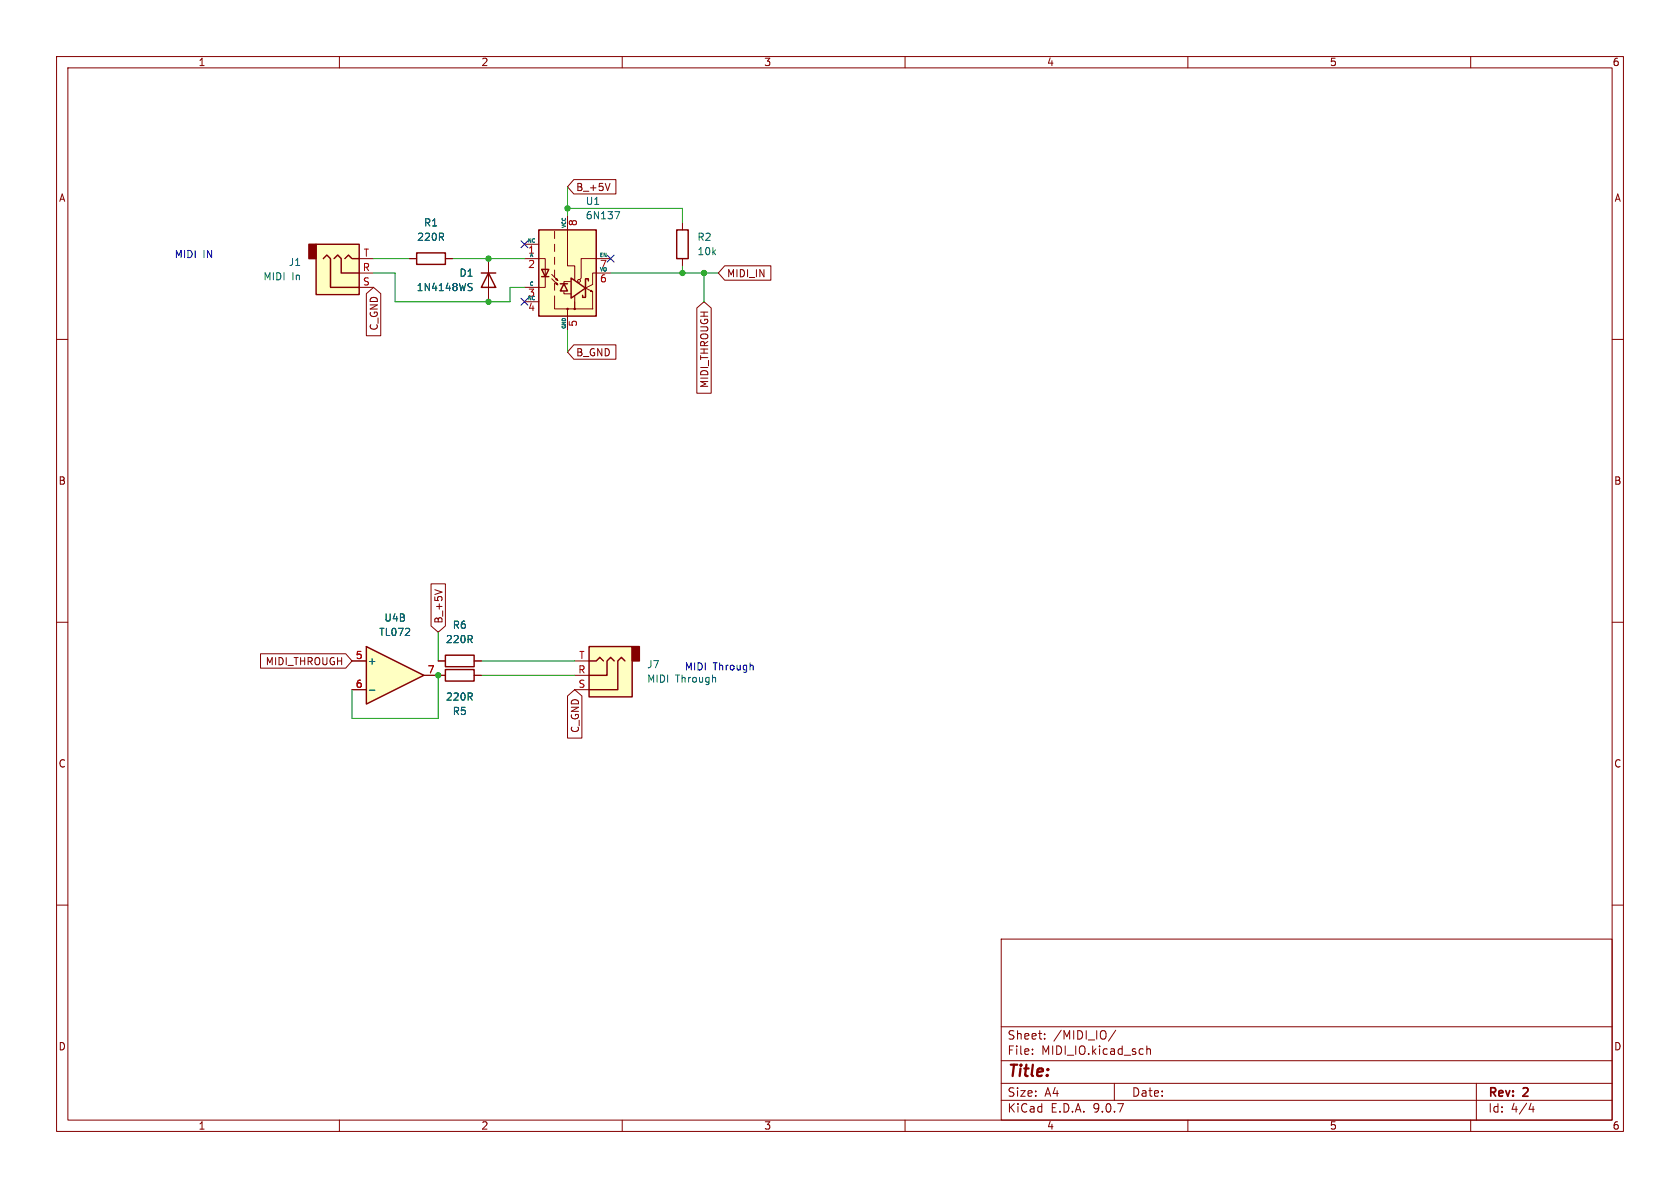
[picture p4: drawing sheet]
<svg xmlns="http://www.w3.org/2000/svg" width="297mm" height="210mm" viewBox="0 0 297 210" stroke-linecap="round" stroke-linejoin="round" font-family="sans-serif">
<g fill="none" stroke="#840000" stroke-width=".18">
<path d="M10 10h277v190h-277zM12 12h273v186h-273zM60 10v2M110 10v2M160 10v2M210 10v2M260 10v2M10 60h2M285 60h2M10 110h2M77.5 119.4h1.2M83.8 119.4h1.3"/>
<path d="M285 110h2M10 160h2M177 166h108v32h-108zM285 160h2M60 198v2M110 198v2M160 198v2M177 194.5h108M177 191.5h108M177 187.5h108M177 181.5h108M182.5 186.3v.1"/>
<path d="M182.5 185.5v.1M184.7 183.6v.1M184.7 182.8v.1M197 191.5v3M197.2 182.1l-1.2 2M202.7 184.9v1.5M202.7 185.5l.3-.1 .3 .1 .1 .9M210 198v2M260 198v2M261 191.5v6.5M270.7 195l-.4 1.1h.9M271 195.6v1"/>
</g>
<path d="M78.7 118.4h5.1v2h-5.1z" fill="none" stroke="#840000" stroke-width=".25"/>
<path d="M64.8 114.3l10.1 5.1-10.1 5.1z" fill="#ffffc2"/>
<path d="M73.7 44.7h5v2h-5zM85.1 48.3h2.5M86.4 48.3l1.2 2.5h-2.5zM119.6 40.6h2.1v5.1h-2.1zM64.8 114.3l10.1 5.1-10.1 5.1zM78.7 115.8h5.1v2.1h-5.1z" fill="none" stroke="#840000" stroke-width=".25"/>
<path d="M120.6 39.4v1.2M72.4 45.7h1.3M78.7 45.7h1.3M86.4 45.7v7.6M120.6 45.7v1.3M62.2 116.8h2.6M74.9 119.4h2.6M77.5 116.8h1.2M83.8 116.8h1.3M62.2 121.9h2.6" fill="none" stroke="#840000" stroke-width=".18"/>
<path d="M83 50.7l.3 .1 .2 .3-.3 .3h-.3M83 50.1l.5 .1M65.3 122h1" fill="none" stroke="#006464" stroke-width=".18"/>
<path d="M104.1 114.3h7.7v8.9h-7.7z" fill="#ffffc2"/>
<path d="M111.8 114.3h1.2v2.5h-1.2z" fill="#840000" stroke="#840000" stroke-width=".25"/>
<path d="M104.1 114.3h7.7v8.9h-7.7zM104.1 116.8h1.3l.6-.6 .7 .6M108.6 116.8l-.7-.6-.6 .6v2.6h-3.2M110.5 116.8l-.6-.6-.7 .6v5.1h-5.1" fill="none" stroke="#840000" stroke-width=".25"/>
<path d="M101.6 119.4h2.5M101.6 116.8h2.5M101.6 121.9h2.5" fill="none" stroke="#840000" stroke-width=".18"/>
<path d="M126.4 119.8l.1 .8" fill="none" stroke="#006464" stroke-width=".18"/>
<path d="M55.9 43.2h7.6v8.9h-7.6z" fill="#ffffc2"/>
<path d="M54.6 43.2h1.3v2.5h-1.3z" fill="#840000" stroke="#840000" stroke-width=".25"/>
<path d="M55.9 43.2h7.6v8.9h-7.6zM57.1 45.7l.7-.6 .6 .6v5.1h5.1M59.1 45.7l.6-.6 .6 .6v2.6h3.2M61 45.7l.6-.6 .6 .6h1.3" fill="none" stroke="#840000" stroke-width=".25"/>
<path d="M63.5 50.8h2.5M63.5 48.3h2.5M63.5 45.7h2.5" fill="none" stroke="#840000" stroke-width=".18"/>
<path d="M95.2 40.6h10.2v15.3h-10.2z" fill="#ffffc2"/>
<g fill="none" stroke="#840000" stroke-width=".18">
<path d="M100.3 38.1v8.9h1.3v2.5M101.4 31.7h7.5v2.6h-7.5l-1.1-1.3zM107.8 32.4l-.4 1.3M64.8 51.9l1.2-1.1 1.3 1.1v7.5h-2.5zM72.4 45.7h1.3M78.7 45.7h1.3M86.4 45.7v2.6M86.4 50.8v2.5M92.7 45.7h3.7v5.1h-3.7M92.7 43.2h2.5M92.7 53.3h2.5M97.5 48.5l1.1 1.1-.3-.2 .1-.2 .2 .4"/>
<path d="M97.5 49.3l1.1 1.1-.3-.2 .1-.2 .2 .4M98 52.3v2.3h2.3M98 40.9v1.3M98 43.2v1.3M98 45.5v1.2M98 47.8v1.2M98 50v1.3M99.7 51.6v.3h1.3M100.8 49.8h-1.1v.4M101.6 53.3v1.3h-1.3v3.8M107.9 48.3h-3.1v2l-1.3 .6 1.3 .7v3h-3.2v-2.3M107.9 45.7h-5.2v3.4l-.2 .3"/>
<path d="M123.2 54.5l1.3-1.2 1.2 1.2v15h-2.5zM128.1 47h8.2v2.5h-8.2l-1.1-1.2zM101.4 61h7.5v2.5h-7.5l-1.1-1.3zM46.1 115.6h15l1.1 1.2-1.1 1.3h-15zM62.2 116.8h2.6M74.9 119.4h3.8M76.2 103.2h2.5v7.4l-1.2 1.2-1.3-1.2zM76.9 104.2l1.2 .5M77.5 116.8h1.2M83.8 116.8h1.3M83.8 119.4h1.3M62.2 121.9h2.6"/>
<path d="M100.3 123l1.3-1.1 1.3 1.1v7.5h-2.6z"/>
<circle cx="102.4" cy="49.7" r=".25"/>
</g>
<path d="M95.2 40.6h10.2v15.3h-10.2zM95.8 47.6h1.2l-.6 1.3zM95.8 48.9h1.2M99.1 50.2h1.2M99.7 50.2l.6 1.2h-1.2zM101 49.1l2.5 1.8-2.5 1.8zM103.5 50.9v1.7h-.5v-.4M104 49.7v-.4h-.5v1.6" fill="none" stroke="#840000" stroke-width=".25"/>
<g fill="#840000" stroke="#840000" stroke-width=".18">
<path d="M104.5 51.3l.3 .3-.4-.1z"/>
<circle cx="100.3" cy="54.6" r=".13"/>
<circle cx="101.6" cy="54.6" r=".13"/>
</g>
<path d="M108.7 37.4h.8l-.5 1.3M83 50.7l.3 .1 .2 .3-.3 .3h-.3M83 50.1l.5 .1M65.3 122h1" fill="none" stroke="#006464" stroke-width=".18"/>
<g fill="none" stroke="#009600" stroke-width=".18">
<path d="M100.3 33v5.1M100.3 36.8h20.3v2.6M66 48.3h3.8v5h20.4v-2.5h2.5M66 45.7h6.4M80 45.7h12.7M100.3 58.4v3.8M107.9 48.3h19.1M120.6 47v1.3M124.5 48.3v5M77.5 111.8v5M77.5 119.4v7.6h-15.3v-5.1M85.1 116.8h16.5"/>
<path d="M85.1 119.4h16.5"/>
</g>
<path d="M92.1 42.6l1.2 1.2M92.1 52.7l1.2 1.2M93.3 42.6l-1.2 1.2M93.3 52.7l-1.2 1.2M107.3 45.1l1.3 1.2M108.6 45.1l-1.3 1.2" fill="none" stroke="#000084" stroke-width=".18"/>
<path d="M133.1 117.7l.1 .7" fill="none" stroke="#0000c2" stroke-width=".18"/>
<g fill="#009600" stroke="#009600" stroke-width=".18">
<circle cx="86.4" cy="45.7" r=".46"/>
<circle cx="86.4" cy="53.3" r=".46"/>
<circle cx="120.6" cy="48.3" r=".46"/>
<circle cx="124.5" cy="48.3" r=".46"/>
<circle cx="100.3" cy="36.8" r=".46"/>
<circle cx="77.5" cy="119.4" r=".46"/>
</g>
<text font-size="2.8" fill="#840000" x="178" y="190.9">Title:</text>
<g font-size="2.1" fill="#840000">
<text x="178" y="184">Sheet:</text>
<text x="186.2" y="184">/MIDI_IO/</text>
<text x="178" y="186.7">File:</text>
<text x="184.1" y="186.7">MIDI_IO.kicad_sch</text>
<text x="178" y="196.9">KiCad</text>
<text x="178" y="194.1">Size:</text>
<text x="184.7" y="194.1">A4</text>
<text x="185.7" y="196.9">E.D.A.</text>
<text x="193.3" y="196.9">9.0.7</text>
<text x="200" y="194.1">Date:</text>
<text x="263" y="194.3">Rev:</text>
<text x="263" y="196.9">Id:</text>
<text x="267.1" y="196.9">4/4</text>
<text x="269.4" y="194.3">2</text>
</g>
<g font-size="1.8" fill="#840000">
<text x="35" y="11.9">1</text>
<text x="85" y="11.9">2</text>
<text x="135" y="11.9">3</text>
<text x="185" y="11.9">4</text>
<text x="235" y="11.9">5</text>
<text x="285" y="11.9">6</text>
<text x="10.3" y="35.9">A</text>
<text x="101.8" y="34">B_+5V</text>
<text x="285.3" y="35.9">A</text>
<text x="128.4" y="49.2">MIDI_IN</text>
<text x="67" y="58.5" transform="rotate(-90 67 58.5)">C_GND</text>
<text x="101.8" y="63.2">B_GND</text>
<text x="125.4" y="68.7" transform="rotate(-90 125.4 68.7)">MIDI_THROUGH</text>
<text x="10.3" y="85.9">B</text>
<text x="285.3" y="85.9">B</text>
<text x="78.4" y="110.3" transform="rotate(-90 78.4 110.3)">B_+5V</text>
<text x="46.9" y="117.8">MIDI_THROUGH</text>
<text x="102.6" y="129.7" transform="rotate(-90 102.6 129.7)">C_GND</text>
<text x="10.3" y="135.9">C</text>
<text x="285.3" y="135.9">C</text>
<text x="10.3" y="185.9">D</text>
<text x="285.3" y="185.9">D</text>
<text x="35" y="199.9">1</text>
<text x="85" y="199.9">2</text>
<text x="135" y="199.9">3</text>
<text x="185" y="199.9">4</text>
<text x="235" y="199.9">5</text>
<text x="285" y="199.9">6</text>
</g>
<g font-size="1.8" fill="#006464">
<text x="74.9" y="40.2">R1</text>
<text x="103.5" y="39">6N137</text>
<text x="103.5" y="36.4">U1</text>
<text x="50.9" y="47.2">J1</text>
<text x="73.6" y="42.8">220R</text>
<text x="123.2" y="42.8">R2</text>
<text x="123.2" y="45.3">10k</text>
<text x="46.5" y="49.8">MIDI</text>
<text x="51.6" y="49.8">In</text>
<text x="73.6" y="51.7">1N4148WS</text>
<text x="81.1" y="49.1">D1</text>
<text x="66.9" y="112.6">TL072</text>
<text x="67.8" y="110.1">U4B</text>
<text x="78.7" y="113.9">220R</text>
<text x="79.9" y="111.4">R6</text>
<text x="64.9" y="117.7">+</text>
<text x="114.3" y="118.3">J7</text>
<text x="78.7" y="124.1">220R</text>
<text x="114.3" y="120.9">MIDI</text>
<text x="119.4" y="120.9">Through</text>
<text x="79.9" y="126.6">R5</text>
</g>
<g font-size="1.8" fill="#a90000">
<text x="102.3" y="40.1" transform="rotate(-90 102.3 40.1)">8</text>
<text x="64.2" y="45.5">T</text>
<text x="93.3" y="45.2">1</text>
<text x="93.3" y="47.7">2</text>
<text x="106" y="47.7">7</text>
<text x="64" y="48">R</text>
<text x="64.1" y="50.5">S</text>
<text x="93.3" y="52.8">3</text>
<text x="106" y="50.2">6</text>
<text x="93.3" y="55.3">4</text>
<text x="102.3" y="57.9" transform="rotate(-90 102.3 57.9)">5</text>
<text x="62.8" y="116.6">5</text>
<text x="75.5" y="119.1">7</text>
<text x="102.1" y="119.1">R</text>
<text x="102.3" y="116.6">T</text>
<text x="62.8" y="121.7">6</text>
<text x="102.2" y="121.7">S</text>
</g>
<g font-size="1.8" fill="#0000c2">
<text x="30.8" y="45.8">MIDI</text>
<text x="35.9" y="45.8">IN</text>
<text x="121" y="118.7">MIDI</text>
<text x="126.1" y="118.7">Through</text>
</g>
<g font-size=".9" fill="#006464">
<text x="100.1" y="40.4" transform="rotate(-90 100.1 40.4)">VCC</text>
<text x="93.2" y="42.9">NC</text>
<text x="93.5" y="45.5">A</text>
<text x="105.9" y="45.5">EN</text>
<text x="93.2" y="53.1">NC</text>
<text x="93.5" y="50.5">C</text>
<text x="105.9" y="48">VO</text>
<text x="100.1" y="58.3" transform="rotate(-90 100.1 58.3)">GND</text>
</g>
</svg>
